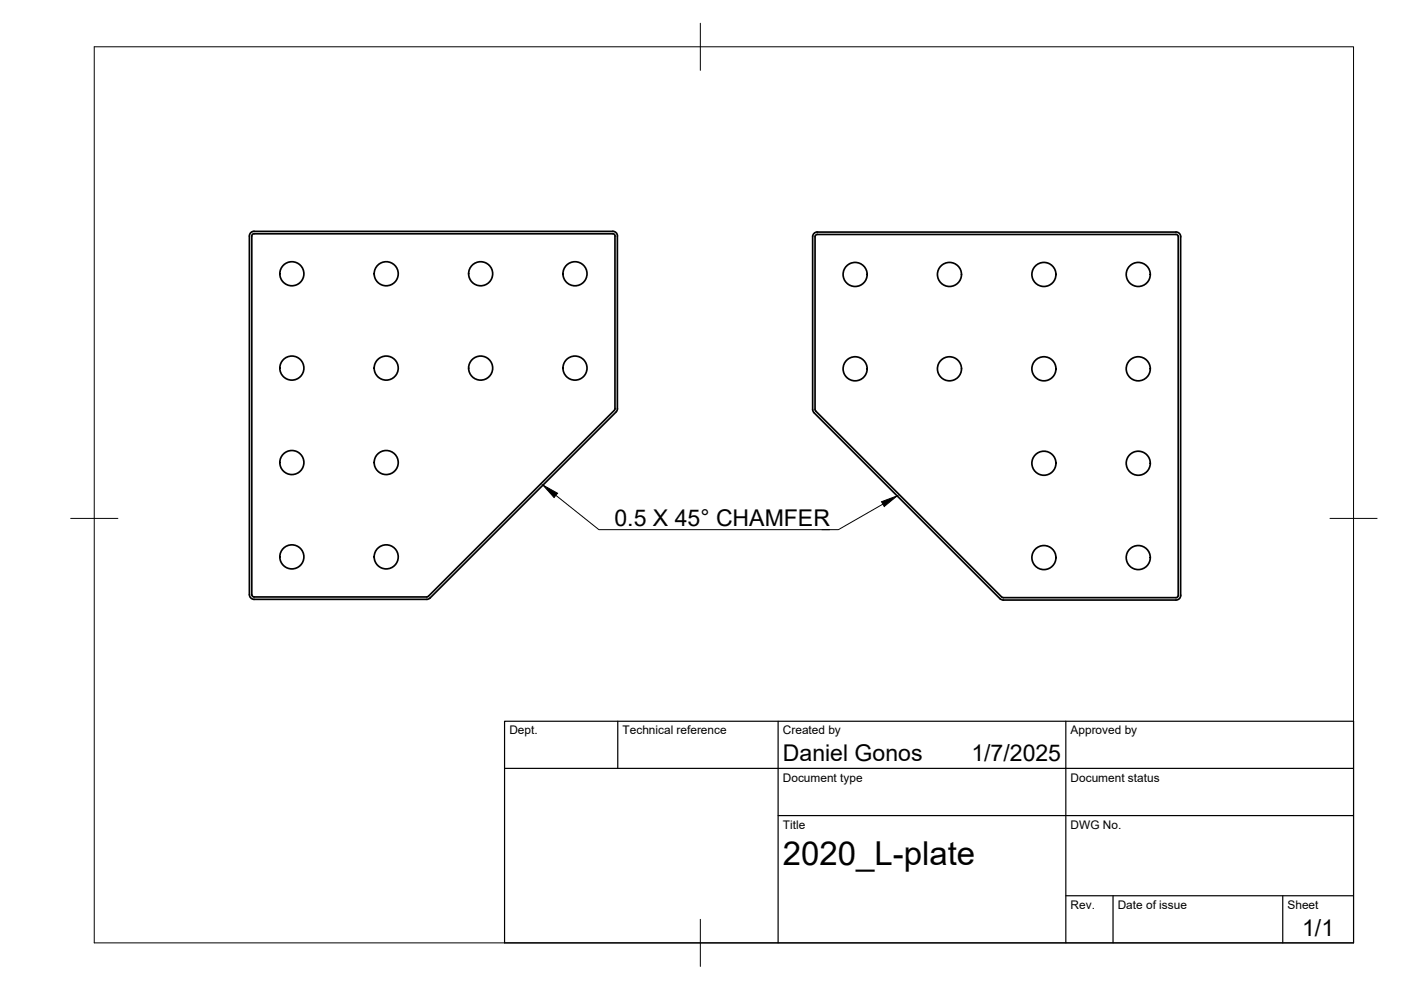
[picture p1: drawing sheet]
<svg xmlns="http://www.w3.org/2000/svg" width="297mm" height="210mm" viewBox="0 0 297 210" stroke-linecap="round" stroke-linejoin="round" font-family="sans-serif">
<!-- layer: Visible -->
<g fill="none" stroke="#000" stroke-width=".36">
<path d="M53.9 49.6h76.3l.2 .5v36.5l-.1 .4M53.9 49.1h76M53.9 49a1.01 1.01 0 0 0-1 1.1v76a1.01 1.01 0 0 0 1 1M53.9 49.5l-.4 .3-.1 .3v76l.2 .4 .3 .1M129.9 49a1.01 1.01 0 0 1 1 1M130.9 50.1v36.5M173.3 49.2h76a1.01 1.01 0 0 1 1 1v76M173.3 49.7h76l.5 .2v76.3M173.3 49.7l-.4 .2-.1 .3v36.6M173.3 49.2a1.01 1.01 0 0 0-1 1v36.6M130.2 87l-39.5 39.5-36.8 .1M130.9 86.6l-.3 .8-39.6 39.5-.5 .2h-36.6"/>
<path d="M172.3 86.8l.3 .7 39.4 39.4 .7 .3M172.8 86.8l.2 .4 39.4 39.4 .3 .1M249.8 126.2v.3l-.5 .2h-36.6M250.3 126.2a1.01 1.01 0 0 1-1 1h-36.6"/>
<circle cx="61.9" cy="58" r="2.55"/>
<circle cx="81.9" cy="58" r="2.55"/>
<circle cx="101.9" cy="58" r="2.55"/>
<circle cx="121.9" cy="58" r="2.55"/>
<circle cx="181.3" cy="58.2" r="2.55"/>
<circle cx="201.3" cy="58.2" r="2.55"/>
<circle cx="221.3" cy="58.2" r="2.55"/>
<circle cx="241.3" cy="58.2" r="2.55"/>
<circle cx="61.9" cy="78" r="2.55"/>
<circle cx="81.9" cy="78" r="2.55"/>
<circle cx="101.9" cy="78" r="2.55"/>
<circle cx="121.9" cy="78" r="2.55"/>
<circle cx="181.3" cy="78.2" r="2.55"/>
<circle cx="201.3" cy="78.2" r="2.55"/>
<circle cx="221.3" cy="78.2" r="2.55"/>
<circle cx="241.3" cy="78.2" r="2.55"/>
<circle cx="61.9" cy="98.1" r="2.55"/>
<circle cx="81.9" cy="98.1" r="2.55"/>
<circle cx="221.3" cy="98.2" r="2.55"/>
<circle cx="241.3" cy="98.2" r="2.55"/>
<circle cx="61.9" cy="118.1" r="2.55"/>
<circle cx="81.9" cy="118.1" r="2.55"/>
<circle cx="221.3" cy="118.2" r="2.55"/>
<circle cx="241.3" cy="118.2" r="2.55"/>
</g>
<!-- layer: BORDER -->
<path d="M20 9.9h267v190h-267zM148.5 4.9v10M15 109.9h10M282 109.9h10M148.5 194.9v10" fill="none" stroke="#000" stroke-width=".21"/>
<!-- layer: TITLEBLOCK -->
<path d="M107 152.9h180v47h-180zM131 152.9v10M165 152.9v47M226 152.9v47M107 162.9h180M165 172.9h122M226 189.9h61M236 189.9v10M272 189.9v10" fill="none" stroke="#000" stroke-width=".25"/>
<!-- layer: Leaders -->
<path d="M115.1 102.8l3.1 1.8-.7 .9zM186.9 106.4l3.3-1.3-2.7 2.3z" fill="#000" stroke="#000" stroke-width=".21"/>
<path d="M117.9 105l9.1 7.3h48.9M187.2 106.9l-9.4 5.4h-3.5" fill="none" stroke="#000" stroke-width=".21"/>
<text font-size="7" x="166" y="183.4">2020_L-plate</text>
<g font-size="4.9">
<text x="130.3" y="111.6">0.5 X 45° CHAMFER</text>
<text x="166" y="161.4">Daniel Gonos</text>
<text x="206" y="161.4">1/7/2025</text>
<text x="276.1" y="198.6">1/1</text>
</g>
<g font-size="2.5">
<text x="108" y="155.7">Dept.</text>
<text x="132" y="155.7">Technical reference</text>
<text x="166" y="155.7">Created by</text>
<text x="227" y="155.7">Approved by</text>
<text x="166" y="165.7">Document type</text>
<text x="227" y="165.7">Document status</text>
<text x="166" y="175.7">Title</text>
<text x="227" y="175.7">DWG No.</text>
<text x="227" y="192.7">Rev.</text>
<text x="237" y="192.7">Date of issue</text>
<text x="273" y="192.7">Sheet</text>
</g>
</svg>
